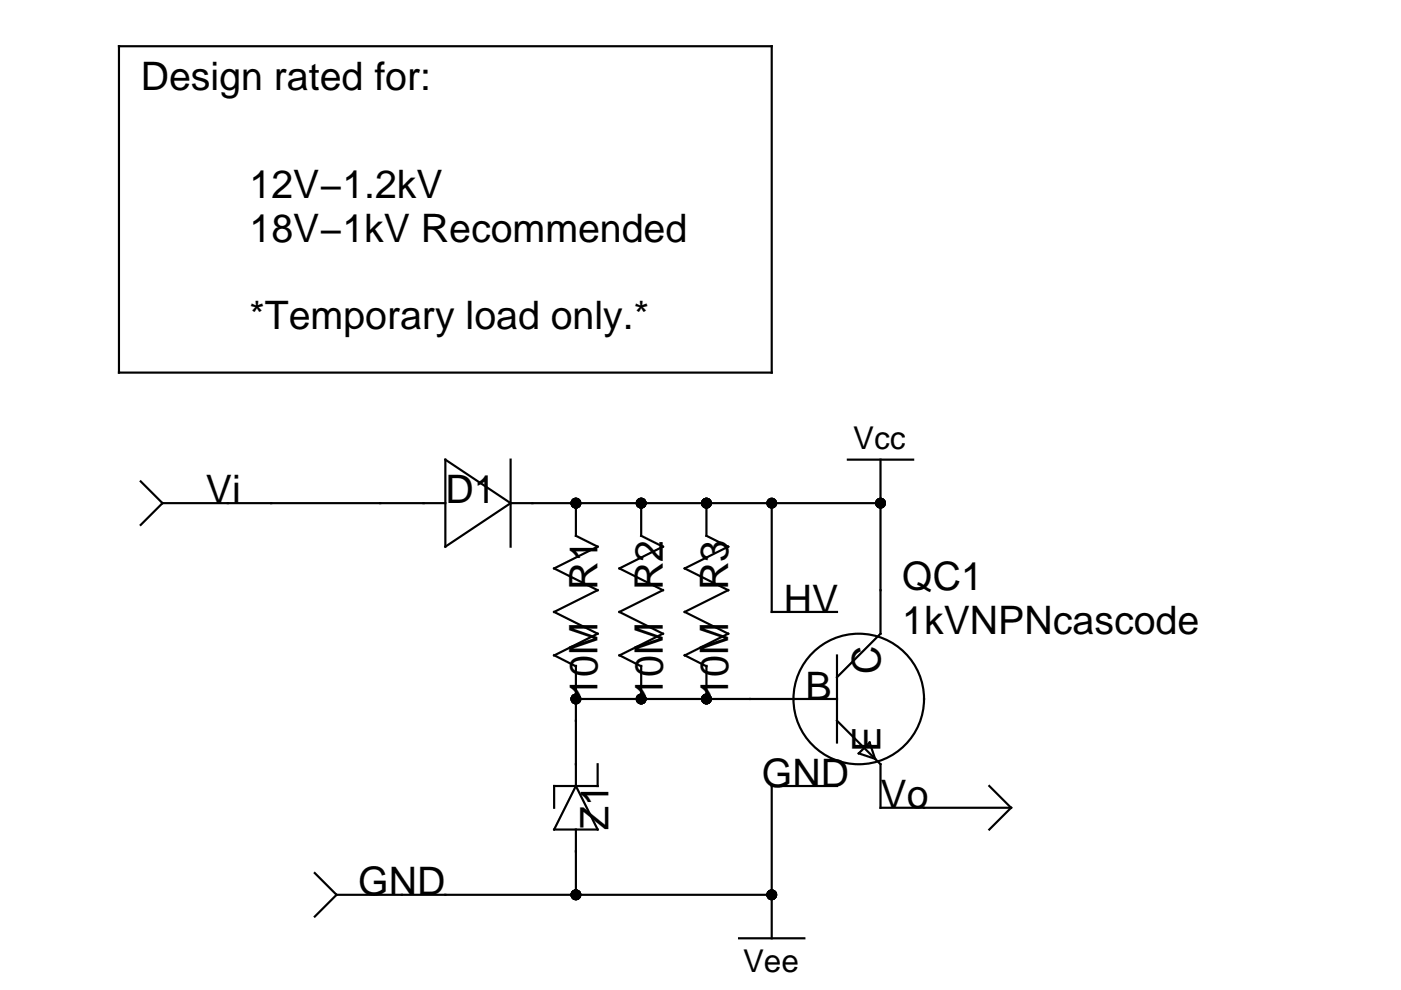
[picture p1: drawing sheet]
<svg xmlns="http://www.w3.org/2000/svg" width="297mm" height="210mm" viewBox="0 0 297 210" stroke-linecap="round" stroke-linejoin="round" font-family="sans-serif">
<g fill="none" stroke="#000" stroke-width=".46">
<path d="M25.2 9.8h138.4v69.2h-138.4zM94.4 97.5l13.9 9.2-13.9 9.2zM108.3 97.5v18.4M179.8 97.5h13.8M186.7 97.5v36.9l-9.2 9.2M29.8 102.1l4.6 4.6M34.4 106.7h60M34.4 106.7l-4.6 4.6M108.3 106.7h78.4M122.1 106.7v6.9l4.6 2.3-9.2 4.6 9.2 4.6-9.2 4.6 9.2 4.7-9.2 4.6M135.9 106.7v6.9l4.7 2.3-9.3 4.6 9.3 4.6-9.3 4.6 9.3 4.7-9.3 4.6M149.8 106.7v6.9l4.6 2.3-9.2 4.6 9.2 4.6-9.2 4.6 9.2 4.7-9.2 4.6"/>
<path d="M163.6 106.7v23h13.9M117.5 138.9l4.6 2.4M131.3 138.9l4.6 2.4M145.2 138.9l4.6 2.4M177.5 139v18.4M122.1 148.2h55.4M122.1 141.2v25.5M135.9 141.2v7M149.8 141.2v7M177.5 152.8l9.2 9.2v9.3h27.7M184.4 157.4l1.1 3.5-3.4-1.2zM122.1 175.9v13.8"/>
<path d="M122.1 166.7l4.6 9.2h-9.2zM126.7 162v4.7h-9.2v4.6M177.5 166.7h-13.9v32.2M209.8 166.7l4.6 4.6M214.4 171.3l-4.6 4.6M66.7 185.1l4.7 4.6M71.4 189.7h92.2M71.4 189.7l-4.7 4.6M156.7 198.9h13.8"/>
<circle cx="182.1" cy="148.2" r="13.8"/>
</g>
<g fill="#000">
<circle cx="122.1" cy="106.7" r="1.15"/>
<circle cx="135.9" cy="106.7" r="1.15"/>
<circle cx="149.8" cy="106.7" r="1.15"/>
<circle cx="163.6" cy="106.7" r="1.15"/>
<circle cx="186.7" cy="106.7" r="1.15"/>
<circle cx="122.1" cy="148.2" r="1.15"/>
<circle cx="135.9" cy="148.2" r="1.15"/>
<circle cx="149.8" cy="148.2" r="1.15"/>
<circle cx="122.1" cy="189.7" r="1.15"/>
<circle cx="163.6" cy="189.7" r="1.15"/>
</g>
<g font-size="8.3">
<text x="29.8" y="19">Design rated for:</text>
<text x="52.9" y="42">12V−1.2kV</text>
<text x="52.9" y="51.3">18V−1kV Recommended</text>
<text x="52.9" y="69.8">*Temporary load only.*</text>
<text x="43.7" y="106.7">Vi</text>
<text x="94.4" y="106.7">D1</text>
<text x="126.7" y="125.1" transform="rotate(-90 126.7 125.1)">R1</text>
<text x="140.6" y="125.1" transform="rotate(-90 140.6 125.1)">R2</text>
<text x="154.4" y="125.1" transform="rotate(-90 154.4 125.1)">R3</text>
<text x="191.3" y="125.1">QC1</text>
<text x="166.2" y="130">HV</text>
<text x="191.3" y="134.4">1kVNPNcascode</text>
<text x="186.7" y="142.9" transform="rotate(-90 186.7 142.9)">C</text>
<text x="126.7" y="148.2" transform="rotate(-90 126.7 148.2)">10M</text>
<text x="140.6" y="148.2" transform="rotate(-90 140.6 148.2)">10M</text>
<text x="154.4" y="148.2" transform="rotate(-90 154.4 148.2)">10M</text>
<text x="170.8" y="148.4">B</text>
<text x="186.7" y="159.5" transform="rotate(-90 186.7 159.5)">E</text>
<text x="161.5" y="166.9">GND</text>
<text x="186.7" y="171.3">Vo</text>
<text x="129" y="175.9" transform="rotate(-90 129 175.9)">Z1</text>
<text x="76" y="189.7">GND</text>
</g>
<g font-size="6.7">
<text x="180.9" y="95.1">Vcc</text>
<text x="157.5" y="206.1">Vee</text>
</g>
</svg>
